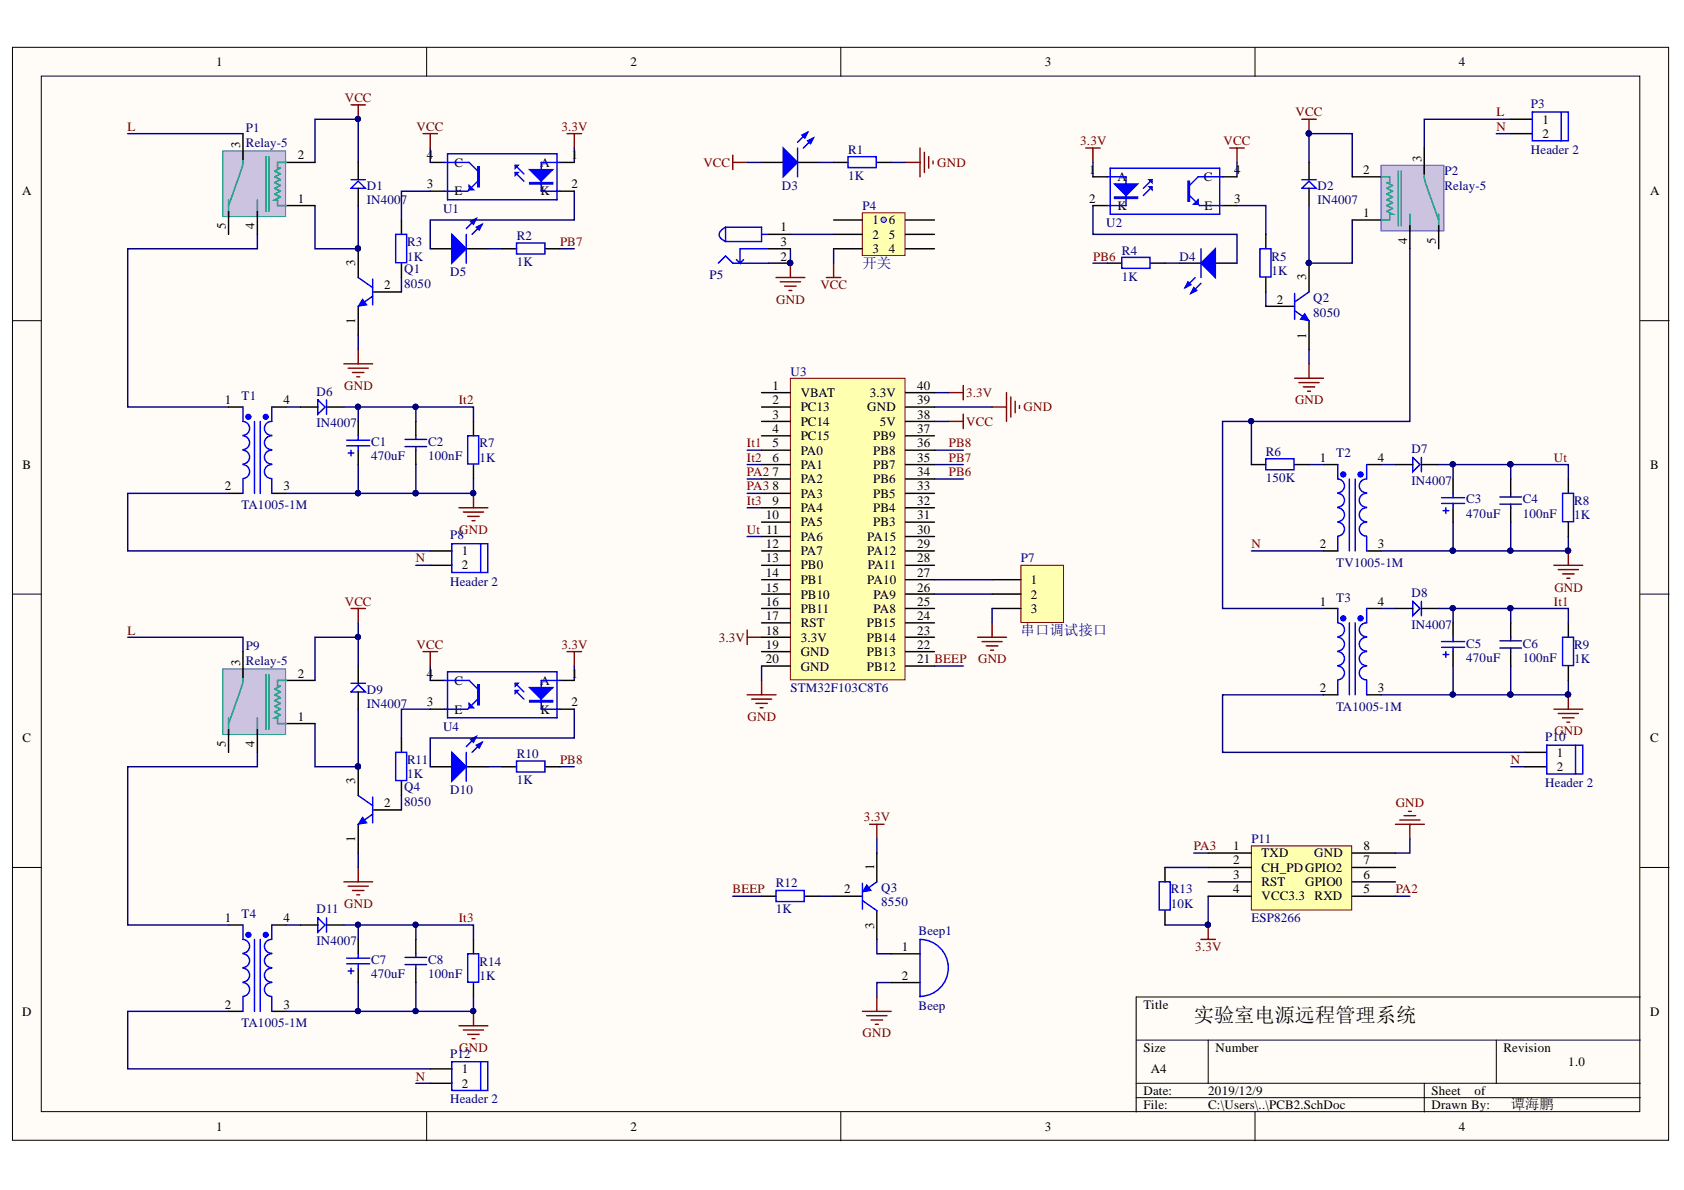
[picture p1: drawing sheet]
# Altium project PCB2.PrjPcb
1 sheet, 57 parts. Net scope: global (net labels, ports and power ports of the same name join across sheets).
Board files: PCB2.PcbDoc, PCB_Logo.PcbDoc

## Sheet PCB2.SchDoc: 实验室电源远程管理系统
size A4; DrawnBy: 谭海鹏; Revision: 1.0

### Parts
Beep1  Beep  [Bell]
C1  value 470uF  [Cap]  (hidden comment: CAP-A)
C2  value 100nF  [Cap]  (hidden comment: CAP-B)
C3  value 470uF  [Cap]  (hidden comment: CAP-A)
C4  value 100nF  [Cap]  (hidden comment: CAP-B)
C5  value 470uF  [Cap]  (hidden comment: CAP-A)
C6  value 100nF  [Cap]  (hidden comment: CAP-B)
C7  value 470uF  [Cap]  (hidden comment: CAP-A)
C8  value 100nF  [Cap]  (hidden comment: CAP-B)
D1  value IN4007  [Diode]  (hidden comment: Diode)
D2  value IN4007  [Diode]  (hidden comment: Diode)
D3  LED  [LED]  (value not drawn)
D4  LED  [LED]  (value not drawn)
D5  LED  [LED]  (value not drawn)
D6  value IN4007  [Diode]  (hidden comment: Diode)
D7  value IN4007  [Diode]  (hidden comment: Diode)
D8  value IN4007  [Diode]  (hidden comment: Diode)
D9  value IN4007  [Diode]  (hidden comment: Diode)
D10  LED  [LED]  (value not drawn)
D11  value IN4007  [Diode]  (hidden comment: Diode)
P1  Relay-5  [Relay]
P2  Relay-5  [Relay]
P3  Header 2  [HDR1X2]
P4  开关  [Switch]
P5  电源插座  [DC]  (value not drawn)
P7  串口调试接口  [HDR1X3]
P8  Header 2  [HDR1X2]
P9  Relay-5  [Relay]
P10  Header 2  [HDR1X2]
P11  ESP8266  [ESP8266]
P12  Header 2  [HDR1X2]
Q1  value 8050  [Triode]  (hidden comment: NPN)
Q2  value 8050  [Triode]  (hidden comment: NPN)
Q3  value 8550  [Triode]  (hidden comment: PNP)
Q4  value 8050  [Triode]  (hidden comment: NPN)
R1  value 1K  [RES]  (hidden comment: RES)
R2  value 1K  [RES]  (hidden comment: RES)
R3  value 1K  [RES]  (hidden comment: RES)
R4  value 1K  [RES]  (hidden comment: RES)
R5  value 1K  [RES]  (hidden comment: RES)
R6  value 150K  [RES]  (hidden comment: RES)
R7  value 1K  [RES]  (hidden comment: RES)
R8  value 1K  [RES]  (hidden comment: RES)
R9  value 1K  [RES]  (hidden comment: RES)
R10  value 1K  [RES]  (hidden comment: RES)
R11  value 1K  [RES]  (hidden comment: RES)
R12  value 1K  [RES]  (hidden comment: RES)
R13  value 10K  [RES]  (hidden comment: RES)
R14  value 1K  [RES]  (hidden comment: RES)
T1  TA1005-1M  [Transforme]
T2  TV1005-1M  [Transforme]
T3  TA1005-1M  [Transforme]
T4  TA1005-1M  [Transforme]
U1  Optoisolator  [DIP-4]  (value not drawn)
U2  Optoisolator  [DIP-4]  (value not drawn)
U3  STM32F103C8T6  [STM32F103C8T6]
U4  Optoisolator  [DIP-4]  (value not drawn)

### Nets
3.3V: P11.4(VCC3.3) Q3.1(E) R13.1 U1.1(A) U2.1(A) U3.18(3.3V) U3.40(3.3V) U4.1(A)
GND: Beep1.2(B) C1.1 C2.1 C3.1 C4.1 C5.1 C6.1 C7.1 C8.1 P5.2 P5.3 P7.3 P11.8(GND) Q1.1 Q2.1 Q4.1 R1.1 R7.1 R8.1 R9.1 R14.1 T1.3(Sec-) T2.3(Sec-) T3.3(Sec-) T4.3(Sec-) U3.20(GND) U3.39(GND)
VCC: D1.2 D2.2 D3.1(A) D9.2 P1.2 P2.2 P4.3 P9.2 U1.4(C) U2.4(C) U3.38(5V) U4.4(C)
BEEP: R12.1 U3.21(PB12)
It1: C5.2 C6.2 D8.2 R9.2 U3.5(PA0)
It2: C1.2 C2.2 D6.2 R7.2 U3.6(PA1)
It3: C7.2 C8.2 D11.2 R14.2 U3.9(PA4)
L: P1.3 P2.3 P3.1 P9.3 R6.1
N: P3.2 P8.2 P10.2 P12.2 T2.2(Pri-)
PA2: P11.5(RXD) U3.7(PA2)
PA3: P11.1(TXD) U3.8(PA3)
PB6: R4.2 U3.34(PB6)
PB7: R2.1 U3.35(PB7)
PB8: R10.2 U3.36(PB8)
Ut: U3.11(PA6)
NetBeep1_1: Beep1.1(A) Q3.3(C)
NetC3_2: C3.2 C4.2 D7.2 R8.2
NetD1_1: D1.1 P1.1 Q1.3(C)
NetD2_1: D2.1 P2.1 Q2.3(C)
NetD3_2: D3.2(K) R1.2
NetD4_1: D4.1(A) U2.2(K)
NetD4_2: D4.2(K) R4.1
NetD5_1: D5.1(A) U1.2(K)
NetD5_2: D5.2(K) R2.2
NetD6_1: D6.1 T1.4(Sec+)
NetD7_1: D7.1 T2.4(Sec+)
NetD8_1: D8.1 T3.4(Sec+)
NetD9_1: D9.1 P9.1 Q4.3(C)
NetD10_1: D10.1(A) U4.2(K)
NetD10_2: D10.2(K) R10.1
NetD11_1: D11.1 T4.4(Sec+)
NetP1_4: P1.4 T1.1(Pri+)
NetP2_4: P2.4 T3.1(Pri+)
NetP4_2: P4.2 P5.1
NetP7_1: P7.1 U3.27(PA10)
NetP7_2: P7.2 U3.26(PA9)
NetP8_1: P8.1 T1.2(Pri-)
NetP9_4: P9.4 T4.1(Pri+)
NetP10_1: P10.1 T3.2(Pri-)
NetP11_2: P11.2(CH_PD) R13.2
NetP12_1: P12.1 T4.2(Pri-)
NetQ1_2: Q1.2(B) R3.1
NetQ2_2: Q2.2(B) R5.2
NetQ3_2: Q3.2(B) R12.2
NetQ4_2: Q4.2(B) R11.1
NetR3_2: R3.2 U1.3(E)
NetR5_1: R5.1 U2.3(E)
NetR6_2: R6.2 T2.1(Pri+)
NetR11_2: R11.2 U4.3(E)

Not connected (* = marked no-connect by the designer): P1 5; P2 5; P4 1 4 5 6; P9 5; P11 3(RST) 6(GPIO0) 7(GPIO2); U3 1(VBAT) 2(PC13) 3(PC14) 4(PC15) 10(PA5) 12(PA7) 13(PB0) 14(PB1) 15(PB10) 16(PB11) 17(RST) 19(GND) 22(PB13) 23(PB14) 24(PB15) 25(PA8) 28(PA11) 29(PA12) 30(PA15) 31(PB3) 32(PB4) 33(PB5) 37(PB9)

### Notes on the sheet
- Labels drawn without touching a wire or pin: Ut
